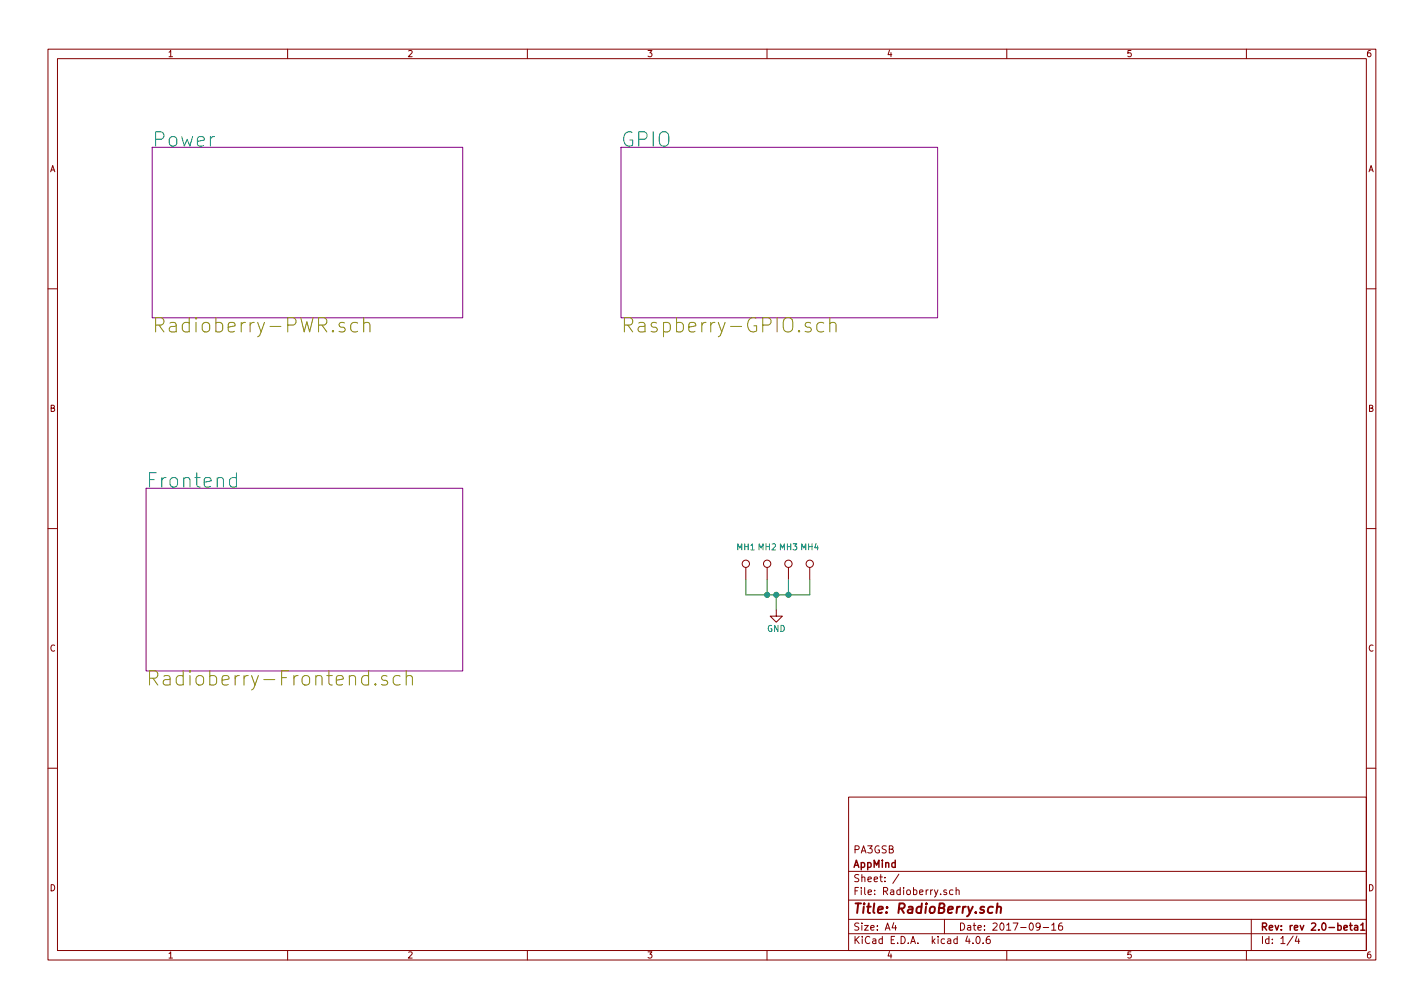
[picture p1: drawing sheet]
<svg xmlns="http://www.w3.org/2000/svg" width="297mm" height="210mm" viewBox="0 0 297 210" stroke-linecap="round" stroke-linejoin="round" font-family="sans-serif">
<g fill="none" stroke="#840000" stroke-width=".21">
<path d="M10 10.3h277v189.9h-277zM12 12.2h273v186.1h-273zM60 10.3v1.9M110 10.3v1.9M160 10.3v1.9M210 10.3v1.9M260 10.3v1.9M10 60.2h2M285 60.2h2M10 110.3h2M155.6 118.4v2.5M160 118.4v2.5"/>
<path d="M164.5 118.4v2.5M168.9 118.4v2.5M285 110.3h2M161.9 127.2v1.3h1.3l-1.3 1.3-1.2-1.3h1.2M10 160.2h2M177 166.3h108v32h-108zM285 160.2h2M60 198.3v1.9M110 198.3v1.9M160 198.3v1.9M177 194.8h108M177 191.8h108"/>
<path d="M177 187.8h108M177 181.8h108M186.4 192.5l-.3 1h.9M186.8 193v1M187.5 182.3l-1.3 2M197 191.8v3M197.4 185.7l-.3-.1-.3 .2 .1 .2 .5 .2v.3h-.6M198.8 185.7l-.5-.1-.2 .3v.6l.2 .1 .5-.1M199.4 185.7l.2-.1 .4 .1 .1 .9M199.4 185.1v1.5M201.8 195.2l-.4 1.1h1M202.9 196.7v.1"/>
<path d="M203.8 195.4l.1-.1a.8 .8 0 0 1 .6 .8 .8 .8 0 0 1-.6 .7 .97 .97 0 0 1-.1-1.4zM205.1 196.7v.1M206.4 195.3l-.4 .1a1.11 1.11 0 0 0-.1 1.3l.4 .1 .2-.1 .1-.5-.3-.3-.4 .1-.2 .2M210 198.3v1.9M217 193.2l-.3 .3h-.3l-.3-.3v-.4l.3-.3h.3l.3 .3a1.01 1.01 0 0 1-.5 1.2h-.2M217.6 193.5h1.1M219.4 193l.4-.5v1.5M219.4 194h.8M221.5 192.5l-.4 .1a1.11 1.11 0 0 0-.1 1.3l.4 .1 .2-.1 .1-.5-.3-.3-.4 .1-.2 .2M260 198.3v1.9M261 191.8v6.5M269.7 195.2l-1.2 2"/>
<path d="M270.5 195.2l-.3 1.1h.9M270.9 195.8v1"/>
<circle cx="155.6" cy="117.6" r=".76"/>
<circle cx="160" cy="117.6" r=".76"/>
<circle cx="164.5" cy="117.6" r=".76"/>
<circle cx="168.9" cy="117.6" r=".76"/>
</g>
<path d="M281.5 193h.6M281.7 192.5v1.3l.4 .2M282.6 193.1h.6v.9M283.2 193.4l-.5 .1-.2 .2 .2 .3 .5-.1M283.8 193l.5-.5v1.5M283.8 194h.9" fill="none" stroke="#840000" stroke-width=".3"/>
<path d="M208 189.3l.3-.2 .5 .1-.1 1.2M208.1 188.4l-.3 2" fill="none" stroke="#840000" stroke-width=".41"/>
<path d="M31.7 30.7h64.8v35.6h-64.8zM129.5 30.7h66.1v35.6h-66.1zM30.5 101.8h66v38.1h-66z" fill="none" stroke="#840084" stroke-width=".21"/>
<path d="M74.6 67.4a.96 .96 0 0 0-1.4 .4v.9l.1 .3a.99 .99 0 0 0 1.3 .1M75.9 67.5a.76 .76 0 0 1 1.3 .2v1.5M75.9 66.2v3M171.8 67.4a.96 .96 0 0 0-1.4 .4v.9l.1 .3a.99 .99 0 0 0 1.3 .1M173.1 67.5a.76 .76 0 0 1 1.3 .2v1.5M173.1 66.2v3M84.7 139.9v3M78.3 142.6l.2 .2-.2 .1-.1-.1 .1-.2v.3M80.7 141l-.7-.1-.3 .1-.1 .3 .1 .5 1 .3 .2 .2-.2 .5-.3 .1-.8-.1M83.5 141a.96 .96 0 0 0-1.5 .5v.8l.2 .3a.99 .99 0 0 0 1.3 .2M84.7 141.2a.76 .76 0 0 1 1.3 .1v1.6" fill="none" stroke="#848400" stroke-width=".21"/>
<path d="M49.3 99.7a.96 .96 0 0 0-1.4 .5v.8l.1 .3a.99 .99 0 0 0 1.3 .2M49.3 98.6v3" fill="none" stroke="#008484" stroke-width=".21"/>
<path d="M155.6 120.9v3.2h13.3v-3.2M160 120.9v3.2M161.9 124.1v3.1M164.5 120.9v3.2" fill="none" stroke="#008400" stroke-width=".21"/>
<g fill="#008400" stroke="#008400" stroke-width=".25">
<circle cx="160" cy="124.1" r=".51"/>
<circle cx="161.9" cy="124.1" r=".51"/>
<circle cx="164.5" cy="124.1" r=".51"/>
</g>
<g font-size="4.2" fill="#008484">
<text x="31.7" y="30.6">Power</text>
<text x="129.5" y="30.6">GPIO</text>
<text x="30.5" y="101.7">Frontend</text>
</g>
<g font-size="4.2" fill="#848400">
<text x="31.7" y="69.4">Radioberry-PWR.sch</text>
<text x="129.5" y="69.4">Raspberry-GPIO.sch</text>
<text x="30.5" y="143">Radioberry-Frontend.sch</text>
</g>
<text font-size="2.8" fill="#840000" x="178" y="190.5">Title: RadioBerry.sch</text>
<g font-size="2.1" fill="#840000">
<text x="178" y="178">PA3GSB</text>
<text x="178" y="184">Sheet: /</text>
<text x="178" y="181">AppMind</text>
<text x="178" y="186.7">File: Radioberry.sch</text>
<text x="178" y="196.9">KiCad E.D.A. kicad 4.0.6</text>
<text x="178" y="194.1">Size: A4</text>
<text x="200" y="194.1">Date: 2017-09-16</text>
<text x="263" y="194.1">Rev: rev 2.0-beta1</text>
<text x="263" y="196.9">Id: 1/4</text>
</g>
<g font-size="1.8" fill="#840000">
<text x="35" y="11.9">1</text>
<text x="85" y="11.9">2</text>
<text x="135" y="11.9">3</text>
<text x="185" y="11.9">4</text>
<text x="235" y="11.9">5</text>
<text x="285" y="11.9">6</text>
<text x="10.4" y="35.9">A</text>
<text x="285.4" y="35.9">A</text>
<text x="10.4" y="85.9">B</text>
<text x="285.4" y="85.9">B</text>
<text x="10.4" y="135.9">C</text>
<text x="285.4" y="135.9">C</text>
<text x="10.4" y="185.9">D</text>
<text x="285.4" y="185.9">D</text>
<text x="35" y="199.9">1</text>
<text x="85" y="199.9">2</text>
<text x="135" y="199.9">3</text>
<text x="185" y="199.9">4</text>
<text x="235" y="199.9">5</text>
<text x="285" y="199.9">6</text>
</g>
<g font-size="1.8" fill="#008484">
<text x="153.7" y="114.8">MH1 MH2 MH3 MH4</text>
<text x="160" y="131.8">GND</text>
</g>
</svg>
